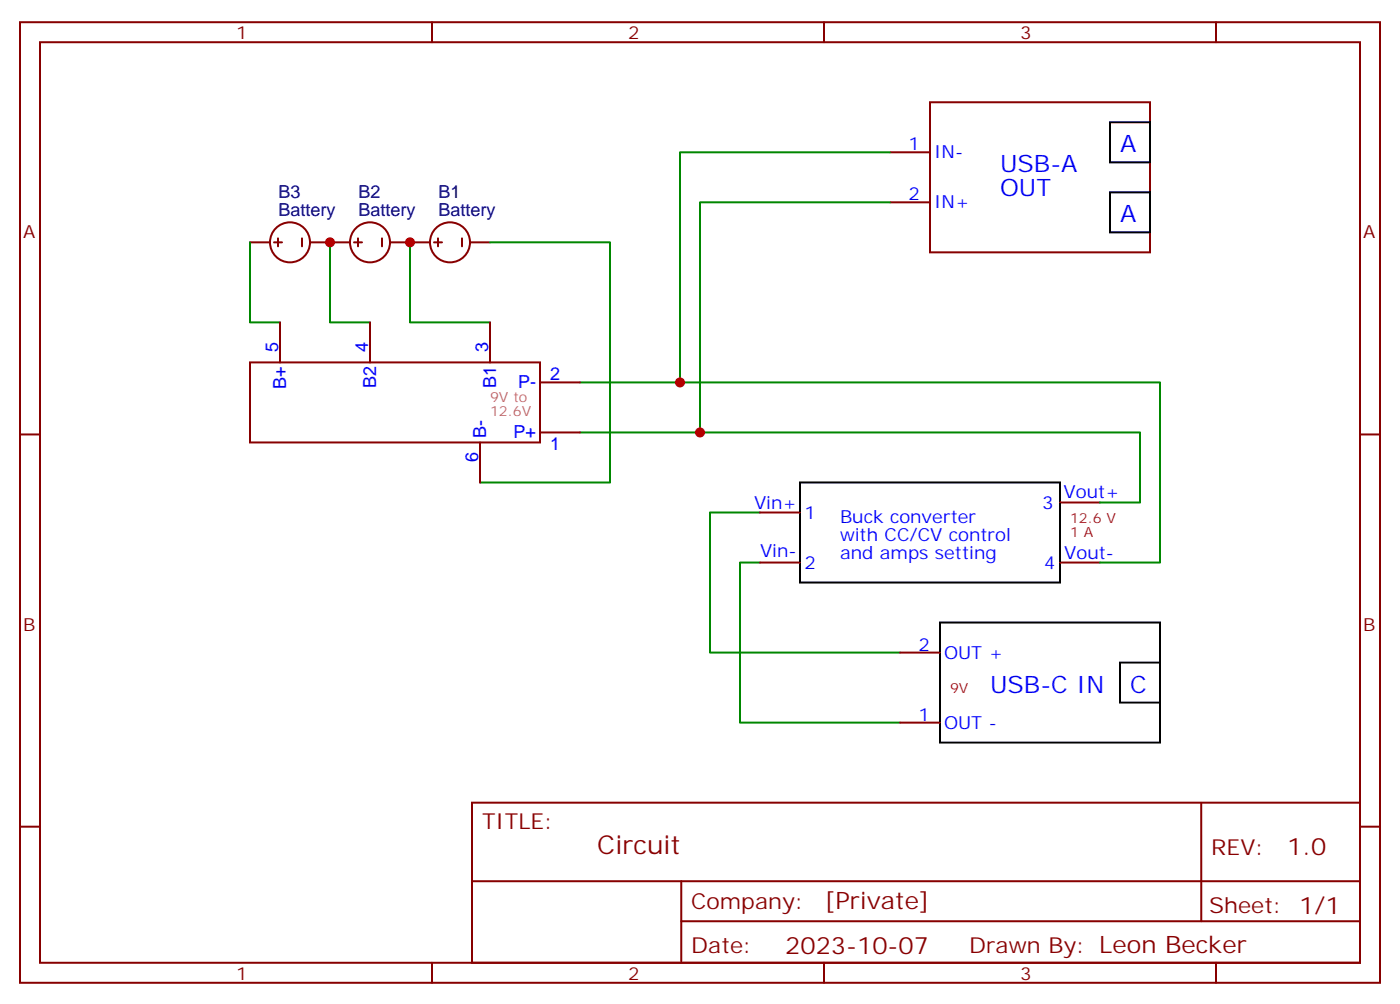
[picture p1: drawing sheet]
<svg xmlns="http://www.w3.org/2000/svg" width="247mm" height="177mm" viewBox="0 0 247 177" stroke-linecap="round" stroke-linejoin="round" font-family="sans-serif">
<g fill="none" stroke="#870000" stroke-width=".35">
<path d="M3.5 3.9h239.9v169.3h-239.9zM7.1 7.4h232.8v162.3h-232.8zM76.2 3.9v3.5M145.3 3.9v3.5M164 18h38.8v26.5h-38.8zM214.5 3.9v3.5M157 35.7h7M157 26.8h7M44.1 42.7h3.5M48.3 42.7h1.4M49 42v1.4M49.4 56.8v7.1"/>
<path d="M53.3 42v1.4M54.7 42.7h7M62.4 42.7h1.5M63.1 42v1.4M65.3 56.8v7.1M67.4 42v1.4M68.8 42.7h7M76.6 42.7h1.4M77.3 42v1.4M81.5 42v1.4M82.9 42.7h3.5M86.4 56.8v7.1"/>
<path d="M3.5 76.6h3.6M44.1 63.9h51.1v14.1h-51.1zM84.7 78v7.1M95.2 76.2h7.1M95.2 67.4h7.1M239.9 76.6h3.5M134.1 99.2h7M134.1 90.3h7M187 88.6h7M187 99.2h7M158.7 115h7.1M158.7 127.4h7.1"/>
<path d="M3.5 145.7h3.6M83.3 141.5h156.6v28.2h-156.6zM83.3 155.3h156.5M120.2 155.3v14.2M211.9 141.5v20.9M239.9 145.7h3.5M76.2 169.7v3.5M120.2 162.4h119.6M145.3 169.7v3.5M214.5 169.7v3.5"/>
<circle cx="51.2" cy="42.7" r="3.5"/>
<circle cx="65.3" cy="42.7" r="3.5"/>
<circle cx="79.4" cy="42.7" r="3.5"/>
</g>
<path d="M157 35.7h-33.5v40.5h-21.2M157 26.8h-37.1v40.6h-17.6M44.1 42.7v14.1h5.3M58.2 42.7v14.1h7.1M72.3 42.7v14.1h14.1M86.4 42.7h21.2v42.4h-22.9M119.9 67.4h84.7v31.8h-10.6M123.5 76.2h77.6v12.4h-7.1M134.1 90.3h-8.9v24.7h33.5M134.1 99.2h-3.6v28.2h28.2" fill="none" stroke="#008700" stroke-width=".35"/>
<path d="M195.8 33.9h7v7.1h-7zM195.8 21.6h7v7h-7zM141.1 85.1h45.9v17.6h-45.9zM165.8 109.7h38.8v21.2h-38.8zM197.6 116.8h7v7.1h-7z" fill="none" stroke="#000" stroke-width=".35"/>
<g fill="#c00">
<circle cx="72.3" cy="42.7" r=".88"/>
<circle cx="58.2" cy="42.7" r=".88"/>
<circle cx="119.9" cy="67.4" r=".88"/>
<circle cx="123.5" cy="76.2" r=".88"/>
</g>
<text font-size="4.6" fill="#800" x="105.3" y="150.5">Circuit</text>
<g font-size="4.2" fill="#00f">
<text x="197.6" y="26.8">A</text>
<text x="176.4" y="30.4">USB-A</text>
<text x="176.4" y="34.6">OUT</text>
<text x="197.6" y="39.2">A</text>
<text x="174.6" y="122.1">USB-C IN</text>
<text x="199.3" y="122.1">C</text>
</g>
<g font-size="4.2" fill="#800">
<text x="227.1" y="150.8">1.0</text>
<text x="145.4" y="160.3">[Private]</text>
<text x="138.5" y="168.1">2023-10-07</text>
</g>
<g font-size="3.9" fill="#800">
<text x="85" y="146.1">TITLE:</text>
<text x="213.6" y="150.8">REV:</text>
<text x="121.9" y="160.3">Company:</text>
<text x="213.3" y="160.9">Sheet: 1/1</text>
<text x="121.9" y="168">Date:</text>
<text x="171" y="168">Drawn By: Leon Becker</text>
</g>
<g font-size="3.2" fill="#800">
<text x="41.6" y="6.9">1</text>
<text x="110.8" y="6.9">2</text>
<text x="179.9" y="6.9">3</text>
<text x="4.1" y="42">A</text>
<text x="240.4" y="42">A</text>
<text x="4.1" y="111.2">B</text>
<text x="240.4" y="111.2">B</text>
<text x="41.6" y="172.7">1</text>
<text x="110.8" y="172.7">2</text>
<text x="179.9" y="172.7">3</text>
</g>
<g font-size="3.2" fill="#00f">
<text x="160.3" y="26.5">1</text>
<text x="164.7" y="27.9">IN-</text>
<text x="160.3" y="35.3">2</text>
<text x="164.7" y="36.7">IN+</text>
<text x="49" y="62.1" transform="rotate(-90 49 62.1)">5</text>
<text x="64.9" y="62.1" transform="rotate(-90 64.9 62.1)">4</text>
<text x="86.1" y="62.1" transform="rotate(-90 86.1 62.1)">3</text>
<text x="50.4" y="68.6" transform="rotate(-90 50.4 68.6)">B+</text>
<text x="66.3" y="68.5" transform="rotate(-90 66.3 68.5)">B2</text>
<text x="87.5" y="68.5" transform="rotate(-90 87.5 68.5)">B1</text>
<text x="91.4" y="68.5">P-</text>
<text x="97" y="67.1">2</text>
<text x="85.7" y="77.3" transform="rotate(-90 85.7 77.3)">B-</text>
<text x="90.6" y="77.3">P+</text>
<text x="84.3" y="81.5" transform="rotate(-90 84.3 81.5)">6</text>
<text x="97" y="79.4">1</text>
<text x="133" y="89.6">Vin+</text>
<text x="183.8" y="89.6">3</text>
<text x="187.6" y="87.9">Vout+</text>
<text x="141.9" y="91.4">1</text>
<text x="148.2" y="92.1">Buck converter</text>
<text x="148.2" y="95.3">with CC/CV control</text>
<text x="134.1" y="98.1">Vin-</text>
<text x="141.9" y="100.2">2</text>
<text x="148.2" y="98.5">and amps setting</text>
<text x="184.1" y="100.2">4</text>
<text x="187.7" y="98.5">Vout-</text>
<text x="162" y="114.7">2</text>
<text x="166.5" y="116.1">OUT +</text>
<text x="162" y="127">1</text>
<text x="166.5" y="128.4">OUT -</text>
</g>
<g font-size="3.2" fill="#000080">
<text x="49.1" y="35">B3</text>
<text x="63.2" y="35">B2</text>
<text x="77.4" y="35">B1</text>
<text x="49.1" y="38.1">Battery</text>
<text x="63.2" y="38.1">Battery</text>
<text x="77.4" y="38.1">Battery</text>
</g>
<g font-size="2.5" fill="#c66">
<text x="86.4" y="70.9">9V to</text>
<text x="86.4" y="73.4">12.6V</text>
</g>
<g font-size="2.5" fill="#c03">
<text x="188.7" y="92.1">12.6 V</text>
<text x="188.7" y="94.6">1 A</text>
<text x="167.6" y="122.1">9V</text>
</g>
</svg>
